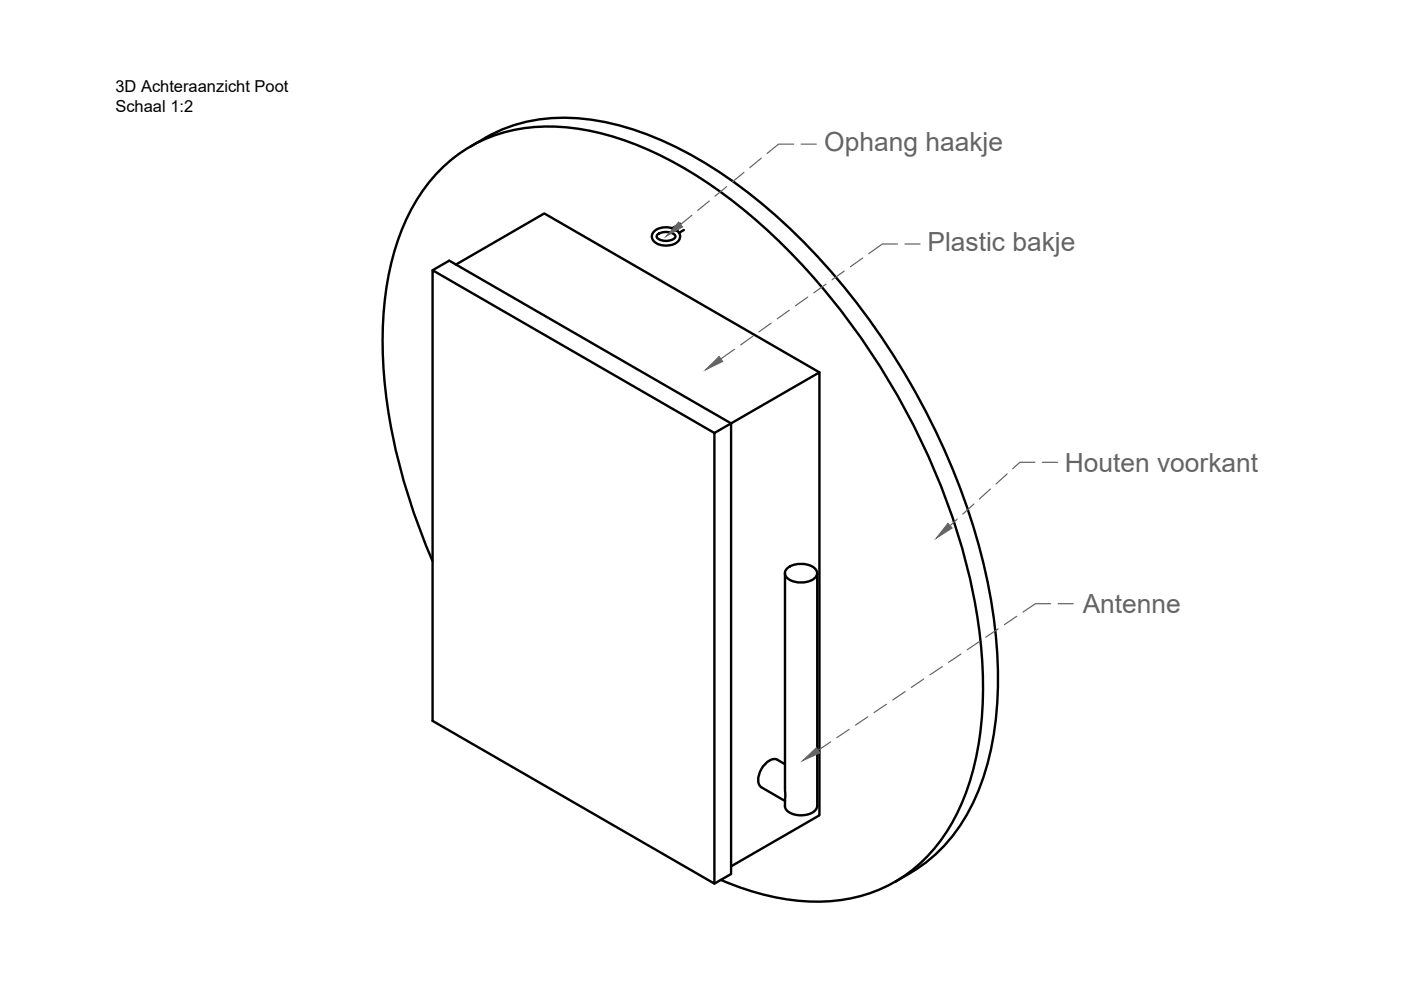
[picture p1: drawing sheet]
<svg xmlns="http://www.w3.org/2000/svg" width="297mm" height="210mm" viewBox="0 0 297 210" stroke-linecap="round" stroke-linejoin="round" font-family="sans-serif">
<!-- layer: MD_Visible -->
<g fill="none" stroke="#000" stroke-width=".51">
<path d="M99.8 31.1a35.6 35.6 0 0 1 28.1-5.3 71.7 71.7 0 0 1 28.2 13.1 136.7 136.7 0 0 1 36.9 42.3 136.7 136.7 0 0 1 18.1 53 74.3 74.3 0 0 1-2.7 31 35.8 35.8 0 0 1-15.5 19.9M91.7 57.3l59.8 34.5v95.5l-59.8-34.5zM91.7 57.3l3.6-2 59.7 34.5M96.7 56.1l18.7-10.8 58.3 33.7M139.4 49.8a2.92 2.92 0 0 1 3.8 .2 1.82 1.82 0 0 1-2.2 1.1l-1.2-.3a.65 .65 0 0 1-.4-1zM142.5 48.4h.4l.5 .5M142.5 48.4l.9 .5M144.2 47.4l-1.6 1a3.4 3.4 0 0 0-4.3 1.3 2.14 2.14 0 0 0 2.3 2.3 3.1 3.1 0 0 0 3.5-1.5 1.31 1.31 0 0 0-.7-1.6M145 48.8l-1 .6M155 89.8v95.5l-3.5 2M155 89.8l18.7-10.8v93.9l-18.7 10.8M155 89.8l-3.5 2"/>
<path d="M91.7 118.9a123.1 123.1 0 0 1-10.5-43.3 64.7 64.7 0 0 1 4.5-28 32.7 32.7 0 0 1 20.9-19.5 41.9 41.9 0 0 1 24.5 1.2 86 86 0 0 1 30.3 18.4 148.5 148.5 0 0 1 45.4 80.4 85.8 85.8 0 0 1 .3 32 42.2 42.2 0 0 1-11.2 22.2 32.3 32.3 0 0 1-26.3 8.7 54 54 0 0 1-16.8-4.4M166.4 121.5l.1 47.8a2.4 2.4 0 0 0 1.8 3.4 4.3 4.3 0 0 0 4.9-1.4l.1-49.8M166.9 120.5a4.7 4.7 0 0 1 6.2 .4 1.69 1.69 0 0 1-1.5 2.3 4.6 4.6 0 0 1-5-1 1.29 1.29 0 0 1 .3-1.7zM161.5 166.9l4.9 2.9M166.4 162l-1.6-.9a2.58 2.58 0 0 0-2.9 1.3 4 4 0 0 0-.8 4.2l.4 .3M193 185.1l-3.2 1.9"/>
</g>
<!-- layer: 0 -->
<g fill="#636466" stroke="#636466" stroke-width=".21">
<path d="M149.6 78.4l2.9-2.8 .7 1z"/>
<path d="M201 111l.9 1-3.4 2.1z"/>
<path d="M170.1 161.3l3-2.8 .7 1.1z"/>
<path d="M143.9 47.1l.8 1-3.5 2z"/>
</g>
<g fill="none" stroke="#636466" stroke-width=".25">
<path d="M154.1 39.6l-2.5 2M157.7 36.6l-2.4 2M161.4 33.5l-2.4 2.1M168.3 30.6h-3.2l-2.5 1.9M169.8 30.6h3.3M146.7 45.6l-2.4 2M150.4 42.6l-2.5 2M179 57.5l-2.6 1.8M182.9 54.7l-2.6 1.9M190.3 51.7h-3.2l-2.9 2.1M191.9 51.7h3.2M155.7 74l-2.9 2.1"/>
<path d="M159.6 71.3l-2.6 1.8M163.5 68.5l-2.6 1.9M167.4 65.8l-2.6 1.8M171.3 63l-2.6 1.8M175.1 60.2l-2.5 1.9M219.4 98h-3.2l-1.5 1.4M221 98h3.2M202.9 110.1l-1.5 1.3M206.5 106.9l-2.4 2.1M210 103.7l-2.4 2.1M213.5 100.5l-2.3 2.1M203.8 138.7l-2.7 1.7"/>
<path d="M207.7 136l-2.6 1.8M211.6 133.3l-2.6 1.8M215.6 130.7l-2.6 1.7M222.8 128h-3.3l-2.6 1.8M224.3 128h3.2M176.1 157.3l-2.6 1.8M180 154.6l-2.6 1.8M184 152l-2.6 1.8M187.9 149.3l-2.6 1.8M191.9 146.6l-2.6 1.8M195.8 144l-2.6 1.8M199.8 141.3l-2.6 1.8"/>
</g>
<g font-size="5.6" fill="#636466">
<text x="174.8" y="32">Ophang haakje</text>
<text x="196.6" y="53.1">Plastic bakje</text>
<text x="225.8" y="100">Houten voorkant</text>
<text x="229.6" y="130">Antenne</text>
</g>
<g font-size="3.5">
<text x="24.5" y="19.5">3D Achteraanzicht Poot</text>
<text x="24.5" y="23.7">Schaal 1:2</text>
</g>
</svg>
